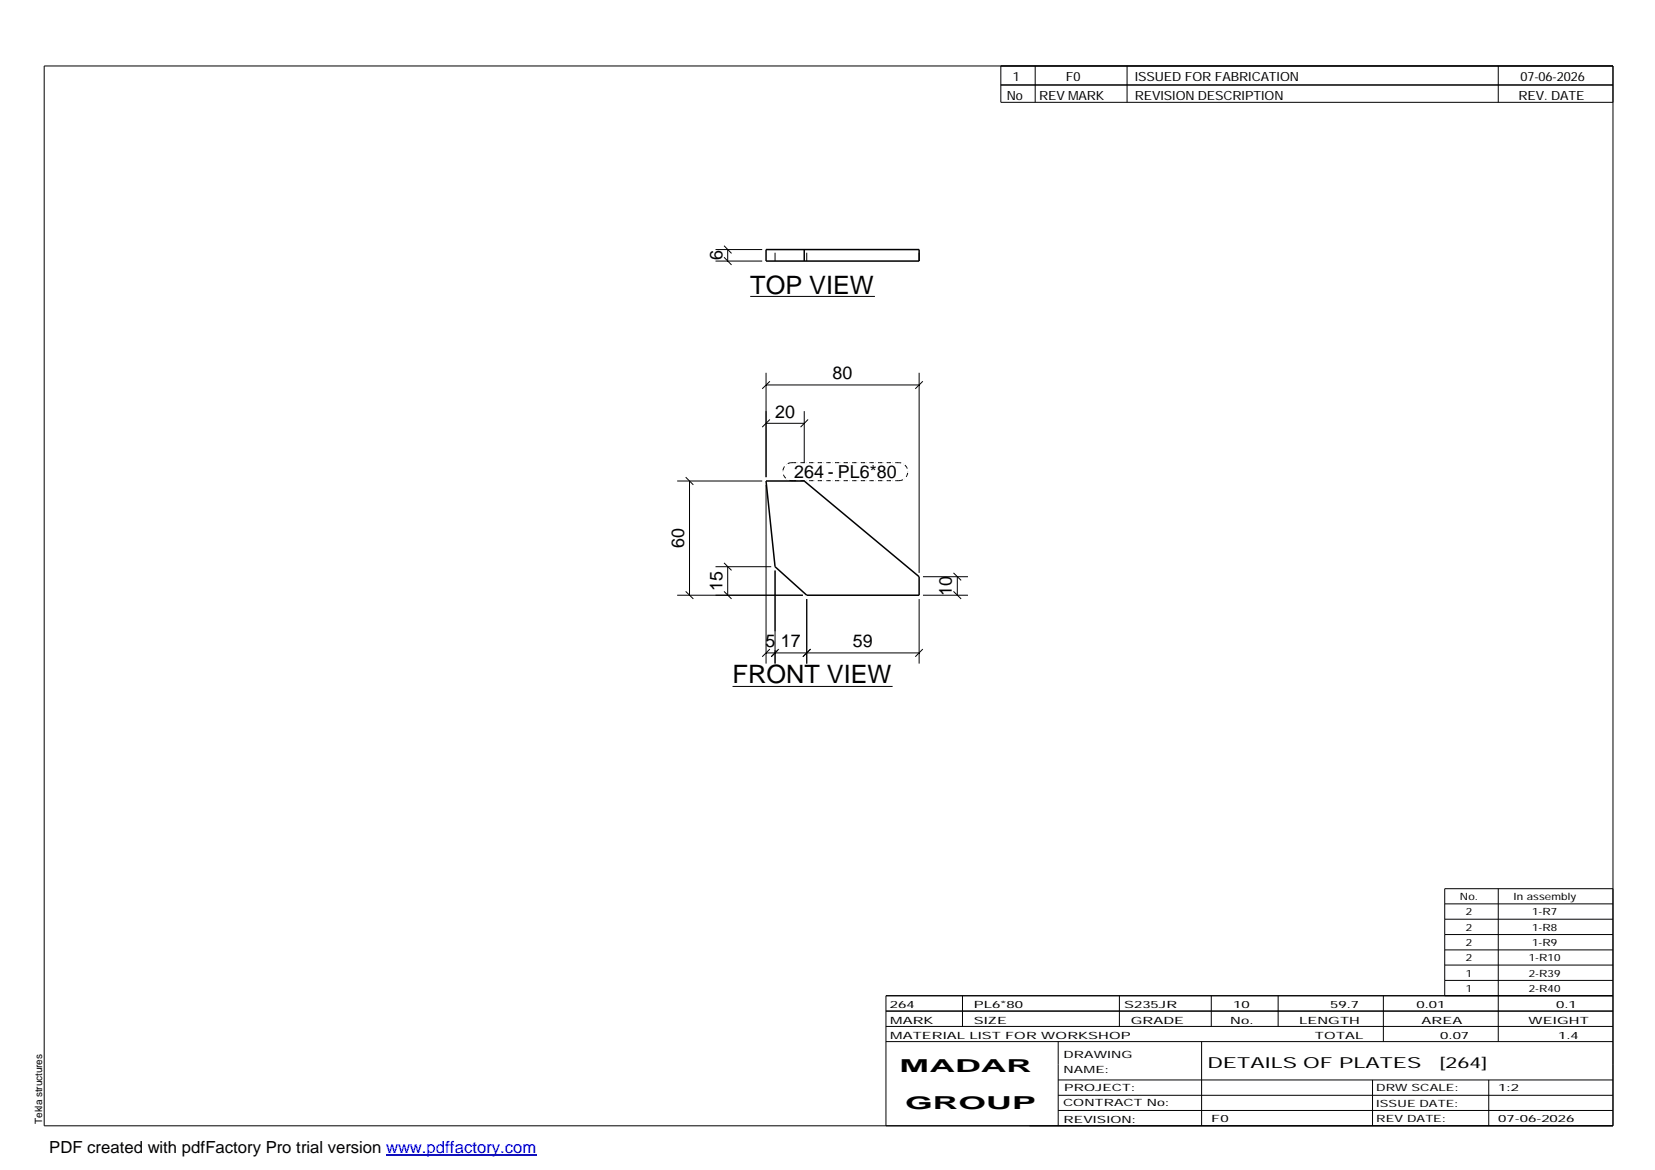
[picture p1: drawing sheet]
<svg xmlns="http://www.w3.org/2000/svg" width="420mm" height="297mm" viewBox="0 0 420 297" stroke-linecap="round" stroke-linejoin="round" font-family="sans-serif">
<path d="M194.5 63.4h38.8v2.9h-38.8zM204.2 63.4v2.9M194.5 122.1h9.7l29.1 24.3v4.7h-28.5l-8-7.2z" fill="none" stroke="#000" stroke-width=".38"/>
<path d="M196.8 66.3v-2.9M204.8 66.3v-2.9M233.3 66.3v-2.9" fill="none" stroke="#000" stroke-width=".25" stroke-dasharray="2.1 2.1" stroke-linecap="butt"/>
<g fill="none" stroke="#000" stroke-width=".25">
<path d="M11.2 16.7h398.3v269.1h-398.3zM254.1 16.7v9.3h155.4M262.8 16.7v9.3M286.1 16.7v9.3M380.4 16.7v9.3M254.1 21.6h155.4M181.7 66.3h11.8M181.7 63.4h11.8M183.8 65.3l1.9 2M183.8 62.4l1.9 1.9M184.7 63.4v2.9M190.5 75.3h31.6"/>
<path d="M194.5 97.7h38.8M194.5 94.6v26.5M195.5 96.8l-2 1.9M233.3 94.6v50.8M234.3 96.8l-1.9 1.9M194.5 107.5h9.7M195.5 106.5l-2 1.9M204.2 104.4v13.1M205.1 106.5l-1.9 1.9M171.9 122.1h21.6M174.1 121.1l1.9 2M175 122.1v29"/>
<path d="M194.5 123.1v45.4M171.9 151.1h31.9M174.1 150.1l1.9 1.9M181.7 143.9h14.1M183.8 150.1l1.9 1.9M183.8 142.9l1.9 1.9M184.7 143.9v7.2M196.8 144.9v23.6M204.8 152.1v16.4M233.3 152.1v16.4M234.3 151.1h11.4M234.3 146.4h11.4"/>
<path d="M242.1 150.1l1.9 1.9M242.1 145.4l1.9 1.9M243 146.4v4.7M186 174.3h40.6M194.5 165.8h38.8M195.5 164.8l-2 1.9M197.6 164.9l-1.8 1.8 1.7-1.7M197.7 164.8l-.1 .2M205.8 164.8l-2 1.9M234.3 164.8l-1.9 1.9M366.8 229.5h42.7M366.8 233.4h42.7"/>
<path d="M366.8 237.3h42.7M380.4 225.6v38.8M409.5 225.6h-42.7v27.2M224.9 256.7h184.6M244.3 252.8v7.8M284.2 252.8v7.8M307.5 252.8v7.8M324.5 252.8v7.8M351.2 252.8v11.6M366.8 241.2h42.7M366.8 245h42.7M366.8 248.9h42.7"/>
<path d="M409.5 252.8h-184.6v33M224.9 264.4h184.6M224.9 260.6h184.6M268.6 264.4v21.4M268.6 274.2h140.9M268.6 278.1h140.9M305.1 264.4v21.4M348.4 274.2v11.6M378 274.2v11.6M268.6 281.9h140.9"/>
</g>
<path d="M201 117.5h27.2M201 117.5a2.29 2.29 0 0 0-2.2 2.2 2.29 2.29 0 0 0 2.2 2.3M201 122h27.2M228.2 122a2.29 2.29 0 0 0 2.3-2.3 2.29 2.29 0 0 0-2.3-2.2" fill="none" stroke="#000" stroke-width=".25" stroke-dasharray=".4 0 .7 .4 0 .7" stroke-linecap="butt"/>
<path d="M98 293.3h38.2" fill="none" stroke="#00f" stroke-width=".3"/>
<g font-size="6.4">
<text x="190.5" y="74.5">TOP VIEW</text>
<text x="186" y="173.5">FRONT VIEW</text>
</g>
<g font-size="4.5">
<text x="183.4" y="66.1" transform="rotate(-90 183.4 66.1)">6</text>
<text x="211.4" y="96.3">80</text>
<text x="196.8" y="106.1">20</text>
<text x="201.6" y="121.4">264 - PL6*80</text>
<text x="173.7" y="139.1" transform="rotate(-90 173.7 139.1)">60</text>
<text x="183.4" y="150" transform="rotate(-90 183.4 150)">15</text>
<text x="241.7" y="151.3" transform="rotate(-90 241.7 151.3)">10</text>
<text x="194.4" y="164.4">5</text>
<text x="198.2" y="164.4">17</text>
<text x="216.5" y="164.4">59</text>
<text x="228.4" y="272.3">MADAR</text>
<text x="229.8" y="281.6">GROUP</text>
</g>
<text font-size="4.2" x="12.5" y="292.7">PDF created with pdfFactory Pro trial version www.pdffactory.com</text>
<g font-size="3.9">
<text x="306.5" y="271.3">DETAILS OF PLATES</text>
<text x="365.4" y="271.3">[264]</text>
</g>
<g font-size="3.2">
<text x="257.1" y="20.5">1</text>
<text x="270.6" y="20.5">F0</text>
<text x="288.1" y="20.5">ISSUED FOR FABRICATION</text>
<text x="386" y="20.5">07-06-2026</text>
<text x="255.6" y="25.5">No</text>
<text x="263.8" y="25.5">REV MARK</text>
<text x="288.1" y="25.5">REVISION DESCRIPTION</text>
<text x="385.5" y="25.5">REV. DATE</text>
</g>
<g font-size="2.5">
<text x="370.6" y="228.5">No.</text>
<text x="372.1" y="232.4">2</text>
<text x="384.3" y="228.5">In assembly</text>
<text x="389" y="232.4">1-R7</text>
<text x="372.1" y="236.3">2</text>
<text x="389" y="236.3">1-R8</text>
<text x="372.1" y="240.2">2</text>
<text x="372.1" y="244.1">2</text>
<text x="388.1" y="244.1">1-R10</text>
<text x="389" y="240.2">1-R9</text>
<text x="372.1" y="247.9">1</text>
<text x="372.1" y="251.8">1</text>
<text x="388.1" y="247.9">2-R39</text>
<text x="388.1" y="251.8">2-R40</text>
<text x="225.9" y="255.9">264</text>
<text x="247.3" y="255.9">PL6*80</text>
<text x="285.4" y="255.9">S235JR</text>
<text x="313.1" y="255.9">10</text>
<text x="337.7" y="255.9">59.7</text>
<text x="359.6" y="255.9">0.01</text>
<text x="395.1" y="255.9">0.1</text>
<text x="226" y="263.7">MATERIAL LIST FOR WORKSHOP</text>
<text x="226" y="259.9">MARK</text>
<text x="247.2" y="259.9">SIZE</text>
<text x="287.1" y="259.9">GRADE</text>
<text x="312.3" y="259.9">No.</text>
<text x="329.8" y="259.9">LENGTH</text>
<text x="333.8" y="263.7">TOTAL</text>
<text x="360.9" y="259.9">AREA</text>
<text x="365.6" y="263.7">0.07</text>
<text x="388.1" y="259.9">WEIGHT</text>
<text x="395.6" y="263.7">1.4</text>
<text x="270" y="268.5">DRAWING</text>
<text x="270" y="272.5">NAME:</text>
<text x="269.9" y="280.9">CONTRACT No:</text>
<text x="270.2" y="277">PROJECT:</text>
<text x="349.4" y="277.1">DRW SCALE:</text>
<text x="349.4" y="281">ISSUE DATE:</text>
<text x="380.4" y="277.1">1:2</text>
<text x="10.7" y="285.4" transform="rotate(-90 10.7 285.4)">Tekla structures</text>
<text x="270" y="285">REVISION:</text>
<text x="307.5" y="284.8">F0</text>
<text x="349.4" y="284.8">REV DATE:</text>
<text x="380.4" y="284.8">07-06-2026</text>
</g>
</svg>
